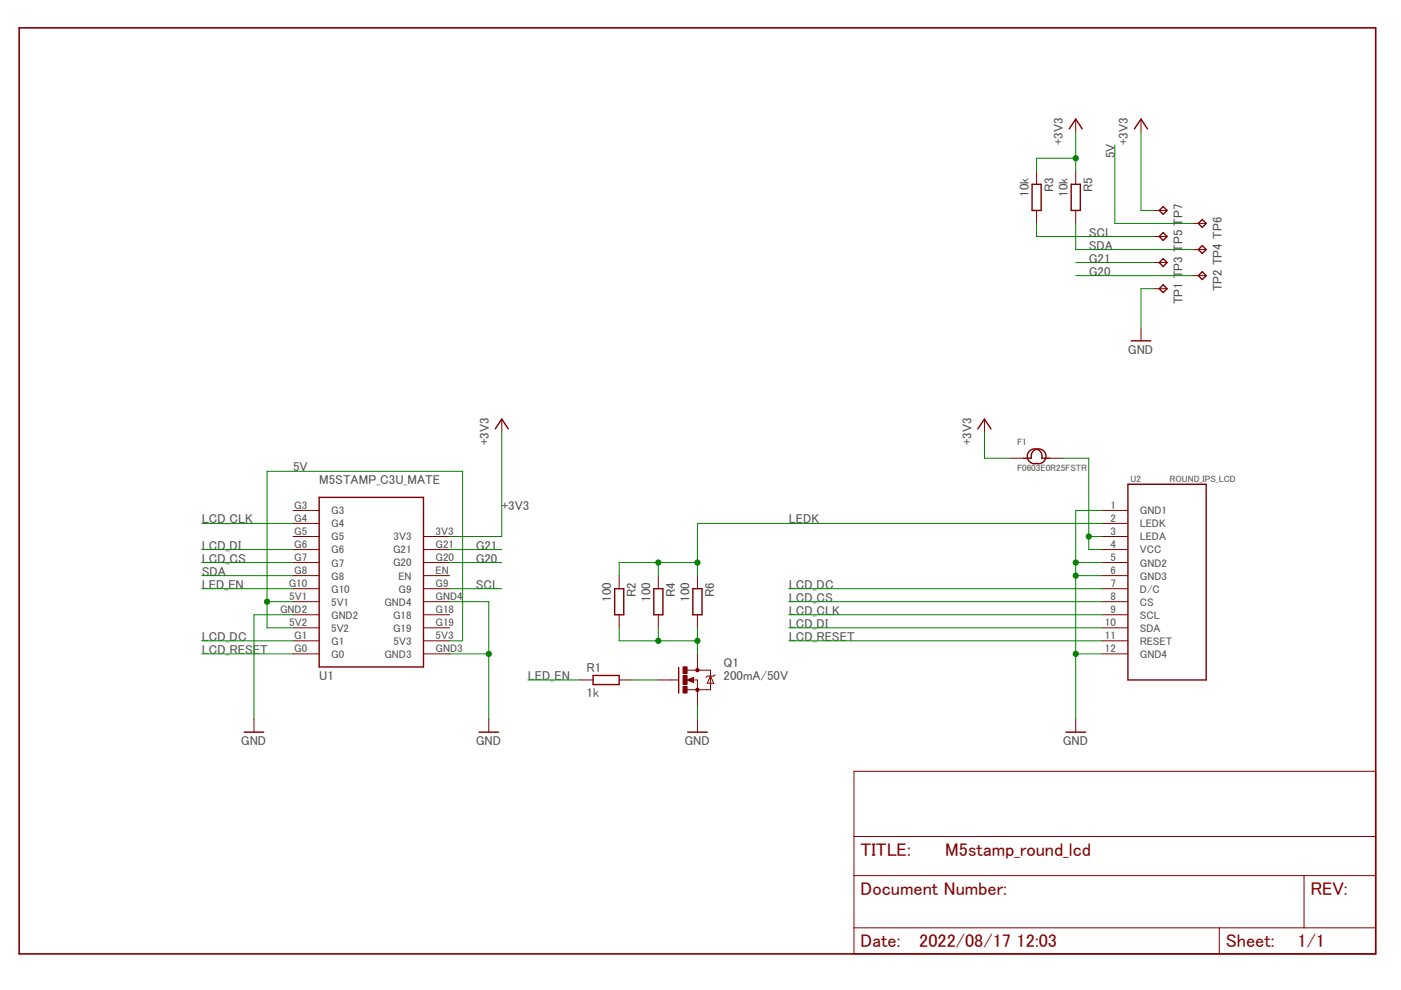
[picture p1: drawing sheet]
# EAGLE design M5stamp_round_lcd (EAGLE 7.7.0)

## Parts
F1  F0603E0R25FSTR  FUSE0603  [C0603]
Q1  200mA/50V  MOSFET-NCHANNELBSS138  [SOT23-3]
R1  1k  R-EU_R0603  [R0603]
R2  100  R-EU_R0603  [R0603]
R3  10k  R-EU_R0603  [R0603]
R4  100  R-EU_R0603  [R0603]
R5  10k  R-EU_R0603  [R0603]
R6  100  R-EU_R0603  [R0603]
TP1  TPTP18R  [TP18R]
TP2  TPTP18R  [TP18R]
TP3  TPTP18R  [TP18R]
TP4  TPTP18R  [TP18R]
TP5  TPTP18R  [TP18R]
TP6  TPTP18R  [TP18R]
TP7  TPTP18R  [TP18R]
U1  M5STAMP_C3U_MATE  [M5STAMPC3UMATE]
U2  ROUND_IPS_LCD  [ROUND_IPS_LCD]

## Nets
5V [usbvcc]: TP6.TP U1.5V1 U1.5V2 U1.5V3
+3V3 [pow]: F1.1 R3.1 R5.1 TP7.TP U1.3V3
G20: TP2.TP U1.G20
G21: TP3.TP U1.G21
GND: Q1.2(S) TP1.TP U1.GND2 U1.GND3 U1.GND4 U2.1(GND1) U2.5(GND2) U2.6(GND3) U2.12(GND4)
LCD_CLK: U1.G4 U2.9(SCL)
LCD_CS: U1.G7 U2.8(CS)
LCD_DC: U1.G1 U2.7(D/C)
LCD_DI: U1.G6 U2.10(SDA)
LCD_RESET: U1.G0 U2.11(RESET)
LED_EN: R1.1 U1.G10
LEDK [usbvcc]: R2.1 R4.1 R6.1 U2.2(LEDK)
N$1 [GND]: Q1.3(D) R2.2 R4.2 R6.2
N$2: Q1.1(G) R1.2
N$3: F1.2 U2.3(LEDA) U2.4(VCC)
SCL: R3.2 TP5.TP U1.G9
SDA: R5.2 TP4.TP U1.G8
Unconnected: U1.EN U1.G3 U1.G5 U1.G18 U1.G19

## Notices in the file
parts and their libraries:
SparkFun-Aesthetics: Licensing: Creative Commons ShareAlike 4.0 International - https://creativecommons.org/licenses/by-sa/4.0
